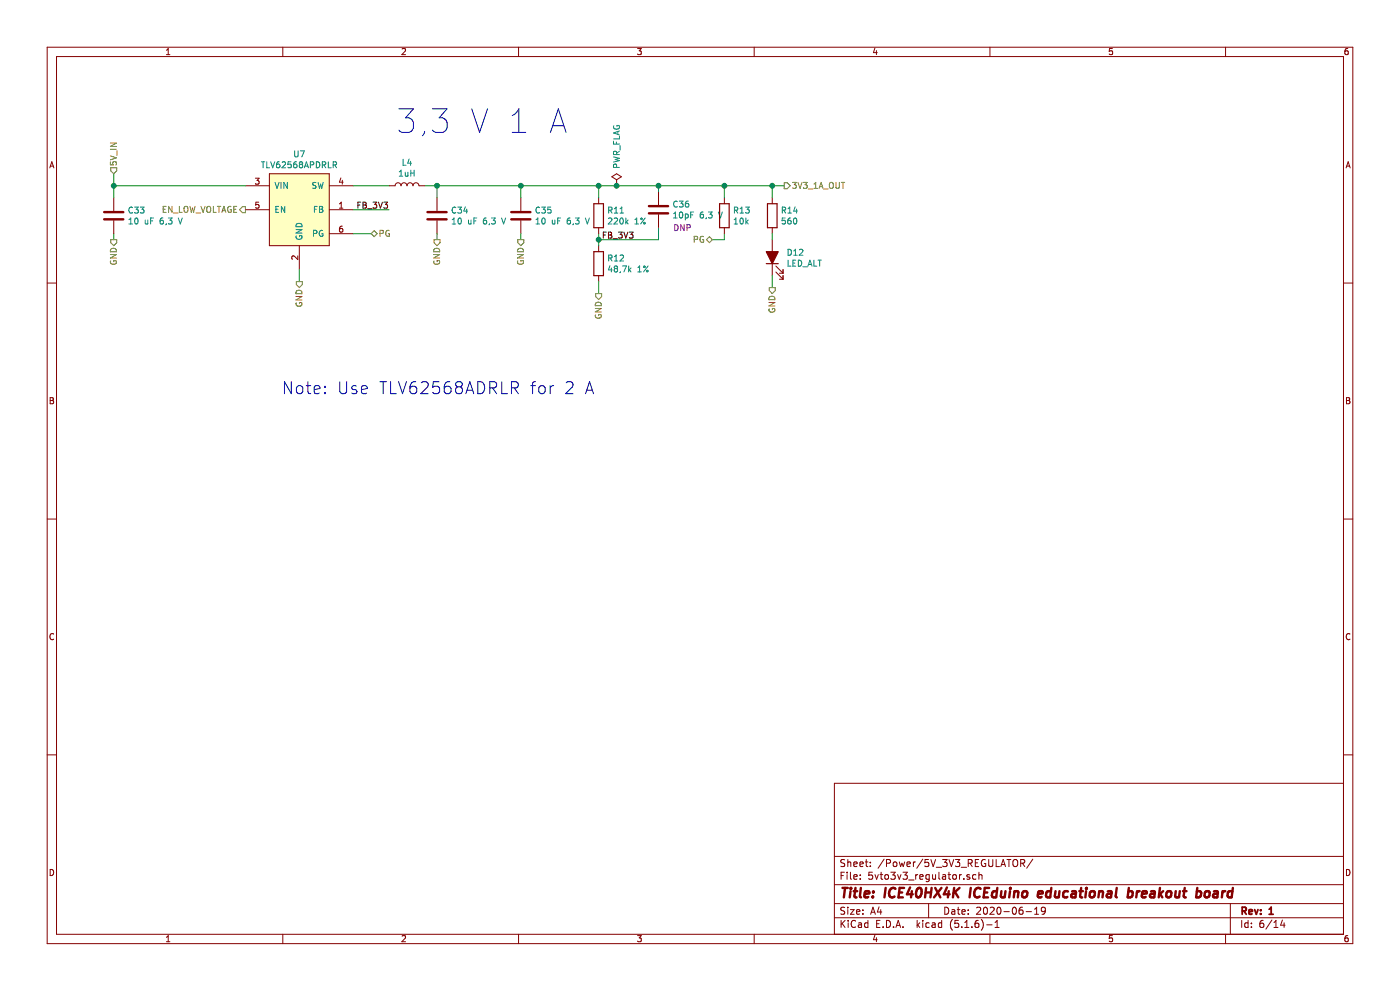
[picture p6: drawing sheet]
EESchema Schematic File Version 4
EELAYER 30 0
EELAYER END
$Descr A4 11693 8268
encoding utf-8
Sheet 6 14
Title "ICE40HX4K ICEduino educational breakout board"
Date "2020-06-19"
Rev "1"
Comp ""
Comment1 ""
Comment2 ""
Comment3 ""
Comment4 ""
$EndDescr
$Comp
L TLV62568APDRLR:TLV62568APDRLR U?
U 1 1
P 2500 1750
AR Path="/5ECD2614/5F6ECED9" Ref="U?"  Part="1" 
AR Path="/5ECD2614/5F6D5D15/5F6ECED9" Ref="U7"  Part="1" 
F 0 "U7" H 2500 2215 50  0000 C CNN
F 1 "TLV62568APDRLR" H 2500 2124 50  0000 C CNN
F 2 "footprints:Texas_DRL_SOT-563_1.6x1.6mm_0.5mm-pitch_footprint" H 2500 1450 50  0001 C CNN
F 3 "http://www.ti.com/lit/ds/symlink/tlv62568a.pdf" H 2500 1450 50  0001 C CNN
F 4 "IC REG BUCK ADJUSTABLE 1A SOT563" H -250 -7550 50  0001 C CNN "Description"
F 5 "296-51691-1-ND" H -250 -7550 50  0001 C CNN "Digikey"
F 6 "Texas Instruments" H -250 -7550 50  0001 C CNN "Mfg Name"
F 7 "TLV62568APDRLR" H -250 -7550 50  0001 C CNN "Mfg Part Num"
F 8 "Spec" H -250 -7550 50  0001 C CNN "Spec"
	1    2500 1750
	1    0    0    -1  
$EndComp
$Comp
L Device:C C?
U 1 1
P 950 1800
AR Path="/5ECD2614/5F6ECEE4" Ref="C?"  Part="1" 
AR Path="/5ECD2614/5F6D5D15/5F6ECEE4" Ref="C33"  Part="1" 
F 0 "C33" H 1065 1846 50  0000 L CNN
F 1 "10 uF 6,3 V" H 1065 1755 50  0000 L CNN
F 2 "Capacitor_SMD:C_0603_1608Metric" H 988 1650 50  0001 C CNN
F 3 "~" H 950 1800 50  0001 C CNN
F 4 "Samsung Electro-Mechanics" H 950 1800 50  0001 C CNN "Mfg Name"
F 5 "CL10A106MQ8NNNC" H 950 1800 50  0001 C CNN "Mfg Part Num"
F 6 "1276-1119-1-ND" H 950 1800 50  0001 C CNN "Digikey"
F 7 "CAP CER 10UF 6.3V X5R 0603" H 950 1800 50  0001 C CNN "Description"
F 8 "Any" H -275 -7500 50  0001 C CNN "Spec"
	1    950  1800
	1    0    0    -1  
$EndComp
$Comp
L Device:C C?
U 1 1
P 3650 1800
AR Path="/5ECD2614/5F6ECEEF" Ref="C?"  Part="1" 
AR Path="/5ECD2614/5F6D5D15/5F6ECEEF" Ref="C34"  Part="1" 
F 0 "C34" H 3765 1846 50  0000 L CNN
F 1 "10 uF 6,3 V" H 3765 1755 50  0000 L CNN
F 2 "Capacitor_SMD:C_0603_1608Metric" H 3688 1650 50  0001 C CNN
F 3 "~" H 3650 1800 50  0001 C CNN
F 4 "Samsung Electro-Mechanics" H 3650 1800 50  0001 C CNN "Mfg Name"
F 5 "CL10A106MQ8NNNC" H 3650 1800 50  0001 C CNN "Mfg Part Num"
F 6 "1276-1119-1-ND" H 3650 1800 50  0001 C CNN "Digikey"
F 7 "CAP CER 10UF 6.3V X5R 0603" H 3650 1800 50  0001 C CNN "Description"
F 8 "Any" H -250 -7525 50  0001 C CNN "Spec"
	1    3650 1800
	1    0    0    -1  
$EndComp
$Comp
L Device:C C?
U 1 1
P 4350 1800
AR Path="/5ECD2614/5F6ECEFA" Ref="C?"  Part="1" 
AR Path="/5ECD2614/5F6D5D15/5F6ECEFA" Ref="C35"  Part="1" 
F 0 "C35" H 4465 1846 50  0000 L CNN
F 1 "10 uF 6,3 V" H 4465 1755 50  0000 L CNN
F 2 "Capacitor_SMD:C_0603_1608Metric" H 4388 1650 50  0001 C CNN
F 3 "~" H 4350 1800 50  0001 C CNN
F 4 "Samsung Electro-Mechanics" H 4350 1800 50  0001 C CNN "Mfg Name"
F 5 "CL10A106MQ8NNNC" H 4350 1800 50  0001 C CNN "Mfg Part Num"
F 6 "1276-1119-1-ND" H 4350 1800 50  0001 C CNN "Digikey"
F 7 "CAP CER 10UF 6.3V X5R 0603" H 4350 1800 50  0001 C CNN "Description"
F 8 "Any" H -250 -7525 50  0001 C CNN "Spec"
	1    4350 1800
	1    0    0    -1  
$EndComp
$Comp
L Device:R R?
U 1 1
P 5000 1800
AR Path="/5ECD2614/5F6ECF05" Ref="R?"  Part="1" 
AR Path="/5ECD2614/5F6D5D15/5F6ECF05" Ref="R11"  Part="1" 
F 0 "R11" H 5070 1846 50  0000 L CNN
F 1 "220k 1%" H 5070 1755 50  0000 L CNN
F 2 "Resistor_SMD:R_0603_1608Metric" V 4930 1800 50  0001 C CNN
F 3 "~" H 5000 1800 50  0001 C CNN
F 4 "RES SMD 220K OHM 1% 1/10W 0603" H -250 -7525 50  0001 C CNN "Description"
F 5 "311-220KHRCT-ND" H -250 -7525 50  0001 C CNN "Digikey"
F 6 "Yageo" H -250 -7525 50  0001 C CNN "Mfg Name"
F 7 "RC0603FR-07220KL" H -250 -7525 50  0001 C CNN "Mfg Part Num"
F 8 "Any" H -250 -7525 50  0001 C CNN "Spec"
	1    5000 1800
	1    0    0    -1  
$EndComp
$Comp
L Device:R R?
U 1 1
P 5000 2200
AR Path="/5ECD2614/5F6ECF10" Ref="R?"  Part="1" 
AR Path="/5ECD2614/5F6D5D15/5F6ECF10" Ref="R12"  Part="1" 
F 0 "R12" H 5070 2246 50  0000 L CNN
F 1 "48,7k 1%" H 5070 2155 50  0000 L CNN
F 2 "Resistor_SMD:R_0603_1608Metric" V 4930 2200 50  0001 C CNN
F 3 "~" H 5000 2200 50  0001 C CNN
F 4 "RES SMD 48.7K OHM 1% 1/10W 0603" H -250 -7550 50  0001 C CNN "Description"
F 5 "311-48.7KHRCT-ND" H -250 -7550 50  0001 C CNN "Digikey"
F 6 "Yageo" H -250 -7550 50  0001 C CNN "Mfg Name"
F 7 "RC0603FR-0748K7L" H -250 -7550 50  0001 C CNN "Mfg Part Num"
F 8 "Any" H -250 -7550 50  0001 C CNN "Spec"
	1    5000 2200
	1    0    0    -1  
$EndComp
Wire Wire Line
	5000 2450 5000 2350
Wire Wire Line
	5000 2050 5000 2000
Wire Wire Line
	4350 2000 4350 1950
Wire Wire Line
	3650 2000 3650 1950
Text Label 5300 2000 2    50   ~ 0
FB_3V3
Connection ~ 5000 2000
Wire Wire Line
	5000 2000 5000 1950
Text Label 3250 1750 2    50   ~ 0
FB_3V3
Wire Wire Line
	3250 1750 2950 1750
Wire Wire Line
	2500 2350 2500 2250
Wire Wire Line
	950  2000 950  1950
$Comp
L Device:L L?
U 1 1
P 3400 1550
AR Path="/5ECD2614/5F6ECF44" Ref="L?"  Part="1" 
AR Path="/5ECD2614/5F6D5D15/5F6ECF44" Ref="L4"  Part="1" 
F 0 "L4" V 3590 1550 50  0000 C CNN
F 1 "1uH" V 3499 1550 50  0000 C CNN
F 2 "footprints:L_1008_2520Metric_2.5x2mm_footprint" H 3400 1550 50  0001 C CNN
F 3 "https://www.yuden.co.jp/productdata/catalog/wound10_e.pdf" H 3400 1550 50  0001 C CNN
F 4 "Taiyo Yuden" H 3400 1550 50  0001 C CNN "Mfg Name"
F 5 "MAMK2520T1R0M" H 3400 1550 50  0001 C CNN "Mfg Part Num"
F 6 "587-3225-1-ND" H 3400 1550 50  0001 C CNN "Digikey"
F 7 "FIXED IND 1UH 2.7A 59 MOHM SMD" H 3400 1550 50  0001 C CNN "Description"
F 8 "Spec" H -250 -7550 50  0001 C CNN "Spec"
	1    3400 1550
	0    -1   -1   0   
$EndComp
Wire Wire Line
	2950 1550 3250 1550
Wire Wire Line
	3550 1550 3650 1550
Wire Wire Line
	3650 1550 3650 1650
Wire Wire Line
	4350 1650 4350 1550
Wire Wire Line
	4350 1550 3650 1550
Connection ~ 3650 1550
Wire Wire Line
	5000 1650 5000 1550
Wire Wire Line
	5000 1550 4350 1550
Connection ~ 4350 1550
Wire Wire Line
	950  1650 950  1550
$Comp
L Device:C C?
U 1 1
P 5500 1750
AR Path="/5ECD2614/5F6ECF59" Ref="C?"  Part="1" 
AR Path="/5ECD2614/5F6D5D15/5F6ECF59" Ref="C36"  Part="1" 
F 0 "C36" H 5615 1796 50  0000 L CNN
F 1 "10pF 6,3 V" H 5615 1705 50  0000 L CNN
F 2 "Capacitor_SMD:C_0603_1608Metric" H 5538 1600 50  0001 C CNN
F 3 "~" H 5500 1750 50  0001 C CNN
F 4 "CAP CER 10PF 50V C0G/NP0 0603" H -250 -7550 50  0001 C CNN "Description"
F 5 "1276-1027-1-ND" H -250 -7550 50  0001 C CNN "Digikey"
F 6 "Samsung Electro-Mechanics" H -250 -7550 50  0001 C CNN "Mfg Name"
F 7 "CL10C100JB8NNNC" H -250 -7550 50  0001 C CNN "Mfg Part Num"
F 8 "Any" H -250 -7550 50  0001 C CNN "Spec"
F 9 "DNP" H 5700 1600 50  0000 C CNN "DNP"
	1    5500 1750
	1    0    0    -1  
$EndComp
Wire Wire Line
	5500 1900 5500 2000
Wire Wire Line
	5000 2000 5500 2000
Wire Wire Line
	5500 1600 5500 1550
Connection ~ 5000 1550
$Comp
L power:PWR_FLAG #FLG?
U 1 1
P 5150 1550
AR Path="/5ECD2614/5F6ECF63" Ref="#FLG?"  Part="1" 
AR Path="/5ECD2614/5F6D5D15/5F6ECF63" Ref="#FLG07"  Part="1" 
F 0 "#FLG07" H 5150 1625 50  0001 C CNN
F 1 "PWR_FLAG" V 5150 1875 50  0000 C CNN
F 2 "" H 5150 1550 50  0001 C CNN
F 3 "~" H 5150 1550 50  0001 C CNN
	1    5150 1550
	1    0    0    -1  
$EndComp
Connection ~ 5150 1550
Wire Wire Line
	5150 1550 5000 1550
Wire Wire Line
	2950 1950 3100 1950
$Comp
L Device:R R?
U 1 1
P 6050 1800
AR Path="/5ECD2614/5F6ECF7B" Ref="R?"  Part="1" 
AR Path="/5ECD2614/5F6D5D15/5F6ECF7B" Ref="R13"  Part="1" 
F 0 "R13" H 6120 1846 50  0000 L CNN
F 1 "10k" H 6120 1755 50  0000 L CNN
F 2 "Resistor_SMD:R_0603_1608Metric" V 5980 1800 50  0001 C CNN
F 3 "~" H 6050 1800 50  0001 C CNN
F 4 "RES 10K OHM 5% 1/10W 0603" H -250 -7525 50  0001 C CNN "Description"
F 5 "RMCF0603JT10K0CT-ND" H -250 -7525 50  0001 C CNN "Digikey"
F 6 "Stackpole Electronics Inc" H -250 -7525 50  0001 C CNN "Mfg Name"
F 7 "RMCF0603JT10K0" H -250 -7525 50  0001 C CNN "Mfg Part Num"
F 8 "Any" H -250 -7525 50  0001 C CNN "Spec"
	1    6050 1800
	1    0    0    -1  
$EndComp
Wire Wire Line
	6050 1650 6050 1550
Wire Wire Line
	6050 1950 6050 2000
Wire Wire Line
	6050 2000 5950 2000
$Comp
L Device:LED_ALT D?
U 1 1
P 6450 2150
AR Path="/5ECD2614/5F6ECF8A" Ref="D?"  Part="1" 
AR Path="/5ECD2614/5F6D5D15/5F6ECF8A" Ref="D12"  Part="1" 
F 0 "D12" V 6489 2032 50  0000 R CNN
F 1 "LED_ALT" V 6398 2032 50  0000 R CNN
F 2 "LED_SMD:LED_0603_1608Metric" H 6450 2150 50  0001 C CNN
F 3 "~" H 6450 2150 50  0001 C CNN
F 4 "LED RED DIFFUSED 1608 SMD" H -250 -7550 50  0001 C CNN "Description"
F 5 "SML-D12U1WT86CT-ND" H -250 -7550 50  0001 C CNN "Digikey"
F 6 "Rohm Semiconductor" H -250 -7550 50  0001 C CNN "Mfg Name"
F 7 "SML-D12U1WT86" H -250 -7550 50  0001 C CNN "Mfg Part Num"
F 8 "Any" H -250 -7550 50  0001 C CNN "Spec"
	1    6450 2150
	0    -1   -1   0   
$EndComp
Wire Wire Line
	6450 2400 6450 2300
$Comp
L Device:R R?
U 1 1
P 6450 1800
AR Path="/5ECD2614/5F6ECF9C" Ref="R?"  Part="1" 
AR Path="/5ECD2614/5F6D5D15/5F6ECF9C" Ref="R14"  Part="1" 
F 0 "R14" H 6520 1846 50  0000 L CNN
F 1 "560" H 6520 1755 50  0000 L CNN
F 2 "Resistor_SMD:R_0603_1608Metric" V 6380 1800 50  0001 C CNN
F 3 "~" H 6450 1800 50  0001 C CNN
F 4 "RES 560 OHM 5% 1/8W 0603" H -250 -7525 50  0001 C CNN "Description"
F 5 "2019-RK73B1JTTD561JCT-ND " H -250 -7525 50  0001 C CNN "Digikey"
F 6 "KOA Speer Electronics, Inc." H -250 -7525 50  0001 C CNN "Mfg Name"
F 7 "RK73B1JTTD561J " H -250 -7525 50  0001 C CNN "Mfg Part Num"
F 8 "Any" H -250 -7525 50  0001 C CNN "Spec"
	1    6450 1800
	1    0    0    -1  
$EndComp
Wire Wire Line
	6450 2000 6450 1950
Wire Wire Line
	6450 1550 6450 1650
Wire Wire Line
	6450 1550 6050 1550
Connection ~ 6050 1550
Wire Wire Line
	6050 1550 5500 1550
Connection ~ 5500 1550
Wire Wire Line
	950  1450 950  1550
Connection ~ 950  1550
Text Notes 3300 1125 0    197  ~ 0
3,3 V 1 A
Wire Wire Line
	950  1550 2050 1550
Text Notes 2350 3300 0    100  ~ 0
Note: Use TLV62568ADRLR for 2 A
Text HLabel 950  1450 1    50   Input ~ 0
5V_IN
Wire Wire Line
	5150 1550 5500 1550
Wire Wire Line
	6450 1550 6550 1550
Connection ~ 6450 1550
Text HLabel 6550 1550 2    50   Output ~ 0
3V3_1A_OUT
Text HLabel 2050 1750 0    50   Output ~ 0
EN_LOW_VOLTAGE
Text HLabel 950  2000 3    50   Output ~ 0
GND
Text HLabel 2500 2350 3    50   Output ~ 0
GND
Text HLabel 3650 2000 3    50   Output ~ 0
GND
Text HLabel 4350 2000 3    50   Output ~ 0
GND
Text HLabel 5000 2450 3    50   Output ~ 0
GND
Text HLabel 6450 2400 3    50   Output ~ 0
GND
Text HLabel 3100 1950 2    50   BiDi ~ 0
PG
Text HLabel 5950 2000 0    50   BiDi ~ 0
PG
$EndSCHEMATC
